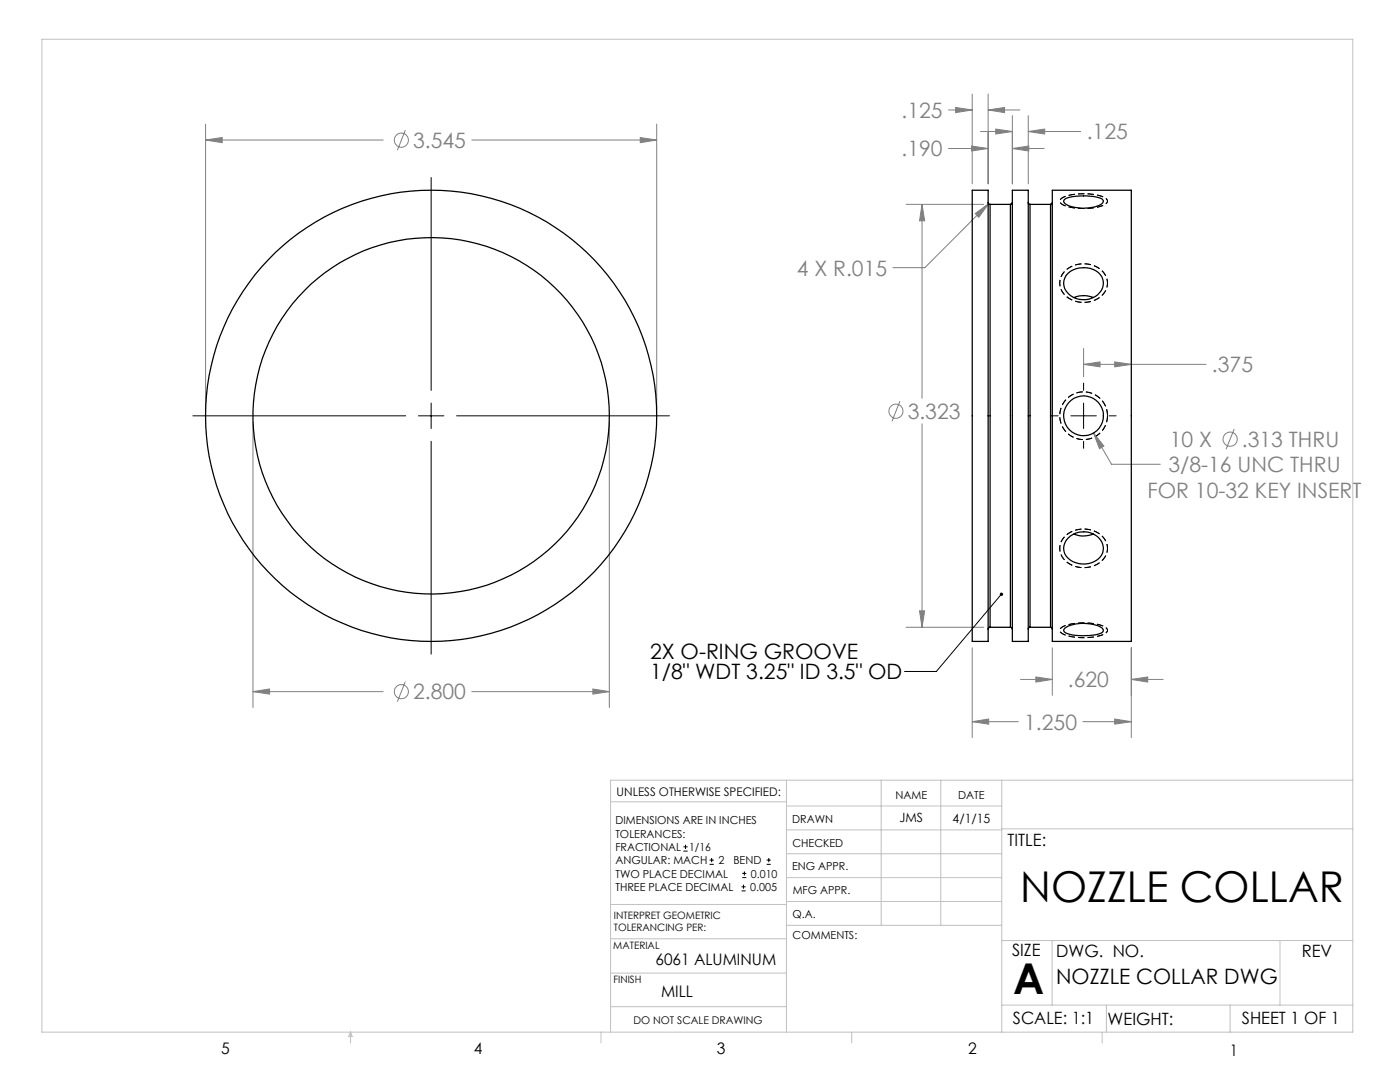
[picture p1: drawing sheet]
<svg xmlns="http://www.w3.org/2000/svg" width="279mm" height="216mm" viewBox="0 0 279 216" stroke-linecap="round" stroke-linejoin="round" font-family="sans-serif">
<g fill="none" stroke="#808080" stroke-width=".2">
<path d="M194 18.8v17.9M197.2 18.8v17.9M41 27.9l3.3-.5v1.1zM41 24.8v56.9M41 27.9h35.5M80.9 26l-1.6 4M94.2 27.9h36.9M127.8 27.4l3.3 .5-3.3 .6zM131.1 24.8v56.9M189.3 29.6h7.9M189.3 21.9h4.7M190.7 21.4l3.3 .5-3.3 .6z"/>
<path d="M193.9 29.1l3.3 .5-3.3 .5zM195.7 26.2h6.3M197.2 21.9l3.3-.5v1.1zM197.2 21.9h6.4M198.7 25.8l3.3 .4-3.3 .5zM202 29.6l3.3-.5v1zM202 23.1v13.6M202 29.6h6.4M205.2 26.2l3.3-.4v.9zM205.2 23.1v13.6M205.2 26.2h10.5M180.8 40.8h15.5"/>
<path d="M184 40.8l.5 3.3h-1zM184 40.8v38.7M194.6 42.6l2.7-2-2 2.8zM197.3 40.6l-12.7 12.8h-6.4M216.3 72.7l3.2-.5v1zM216.3 69.5v5.7M216.3 72.7h24.4M222.5 72.2l3.3 .5-3.3 .5zM50.5 84.2v57M121.6 84.2v57M179.6 80l-1.6 4.1M184 84.6v40.6"/>
<path d="M218.2 86.4l2.1 2.6-.9 .5zM218.2 86.4l3.6 6.2h9.8M246.3 85.6l-1.6 4M50.5 138l3.3-.5v1zM50.5 138h26M80.9 136l-1.6 4M94.2 138h27.4M118.3 137.5l3.3 .5-3.3 .5zM180.8 125.2h15.5M183.5 121.9h1l-.5 3.3zM194 129.3v17.9M203.7 135.6h6.3"/>
<path d="M206.7 135.1l3.3 .5-3.3 .5zM210 129.3v9.4M225.8 135.6l3.3-.5v1zM225.8 129.3v17.9M225.8 135.6h6.3M194 144l3.3-.5v1zM194 144h9.2M216.1 144h9.7M222.5 143.5l3.3 .5-3.3 .5z"/>
<circle cx="80.1" cy="28" r="1.42"/>
<circle cx="178.8" cy="82" r="1.41"/>
<circle cx="245.5" cy="87.6" r="1.41"/>
<circle cx="80.1" cy="138" r="1.41"/>
</g>
<g fill="none" stroke="#000" stroke-width=".2">
<path d="M86 35.4v42.5M216.3 76.4v1.5M38.5 83h42.5M83.5 83h5.1M86 80.4v5.1M86 88.1v42.4M91.1 83h42.5M209.7 83h1.5M213.7 83h5.1M216.3 80.4v5.1M216.3 88.1v1.4M221.3 83h1.4"/>
<path d="M199.8 118.6l-12.9 15.4h-6.4M136.4 169.8h.8M136.4 169h.8M136.8 168.6v.8M141.6 172.5h.9M141.6 171.6h.9M142 171.2v.8M148 177.8h.8M148 177h.8M148.1 175.1h.8M148.1 174.3h.8M148.4 176.5v.8"/>
<path d="M148.6 173.9v.8M153 172.5h.8M153 171.6h.8M153.4 171.2v.8"/>
</g>
<path d="M221 83a4.8 4.8 0 0 1-7 4.1 4.8 4.8 0 0 1-.3-8.2 4.8 4.8 0 0 1 7.3 3.7v.4M221 83a4.8 4.8 0 0 0-7-4.2 4.8 4.8 0 0 0-.3 8.2 4.8 4.8 0 0 0 7.3-3.7v-.3" fill="none" stroke="#000" stroke-width=".2" stroke-dasharray="1.3 .6" stroke-linecap="butt"/>
<path d="M221 56.5a4.5 4.5 0 0 0-5.4-3.8 4.1 4.1 0 0 0-4 4.5 5.1 5.1 0 0 0 7 2.6 3.8 3.8 0 0 0 2.4-3.3M221 56.5a4.5 4.5 0 0 1-5.4 3.8 4.1 4.1 0 0 1-4-4.6 5.1 5.1 0 0 1 7-2.5 3.8 3.8 0 0 1 2.4 3.3M221 109.4a4.5 4.5 0 0 1-5.4 3.8 4.1 4.1 0 0 1-4-4.5 5.1 5.1 0 0 1 7-2.6 3.8 3.8 0 0 1 2.4 3.3M221 109.4a4.5 4.5 0 0 0-5.4-3.8 4.1 4.1 0 0 0-4 4.6 5.1 5.1 0 0 0 7 2.6 3.8 3.8 0 0 0 2.4-3.4" fill="none" stroke="#000" stroke-width=".2" stroke-dasharray="1.3 .6" stroke-dashoffset=".4" stroke-linecap="butt"/>
<path d="M221 40.1v-.1a3.2 3.2 0 0 0-2.6-1.2 10.3 10.3 0 0 0-6.6 .9 .69 .69 0 0 0-.3 .7 .69 .69 0 0 0 .6 .5 11.4 11.4 0 0 0 8.6-.2l.3-.6M221 40.1v.1a3.2 3.2 0 0 1-2.6 1.3 10.3 10.3 0 0 1-6.6-.9 .69 .69 0 0 1-.3-.7 .69 .69 0 0 1 .6-.5 11.4 11.4 0 0 1 8.6 .2l.3 .5M221 125.8v.1a3.2 3.2 0 0 1-2.6 1.2 10.3 10.3 0 0 1-6.6-.9 .69 .69 0 0 1-.3-.7 .69 .69 0 0 1 .6-.5 11.4 11.4 0 0 1 8.6 .2l.3 .6M221 125.8v-.1a3.2 3.2 0 0 0-2.6-1.3 10.3 10.3 0 0 0-6.6 .9 .69 .69 0 0 0-.3 .7 .69 .69 0 0 0 .6 .5 11.4 11.4 0 0 0 8.6-.2l.3-.5" fill="none" stroke="#000" stroke-width=".2" stroke-dasharray="1.3 .6" stroke-dashoffset=".6" stroke-linecap="butt"/>
<g fill="none" stroke="#c0c0c0" stroke-width=".2">
<path d="M8.4 7.8h261.6v198.2h-261.6zM121.8 160h35.2M157 155.7v50.3M175.9 155.7v28.9M187.7 155.7v28.9M199.9 155.7v50.3M270 155.7h-148.2v50.3M157 170.4h42.9M157 165.6h42.9M157 160.8h42.9M157 175.1h42.9M157 179.9h42.9"/>
<path d="M199.9 165.4h70.1M121.8 194.2h35.2M121.8 187.3h35.2M121.8 180.5h35.2M157 184.6h42.9M199.9 187.7h70.1M210 187.7v12.9M255.4 187.7v12.9M70 206v2.1M70 206l.3 .8h-.7zM119.9 206v2.1M121.8 200.9h35.2"/>
<path d="M170 206v2.1M199.9 200.6h70.1M220 206v2.1M220.8 200.6v5.4M245.5 200.6v5.4"/>
</g>
<path d="M50.5 138l3.3-.5v1zM118.3 137.5l3.3 .5-3.3 .5zM41 27.9l3.3-.5v1.1zM127.8 27.4l3.3 .5-3.3 .6zM184 40.8l.5 3.3h-1zM183.5 121.9h1l-.5 3.3zM193.9 29.1l3.3 .5-3.3 .5zM202 29.6l3.3-.5v1zM197.2 21.9l3.3-.5v1.1zM190.7 21.4l3.3 .5-3.3 .6zM205.2 26.2l3.3-.4v.9zM198.7 25.8l3.3 .4-3.3 .5zM216.3 72.7l3.2-.5v1zM222.5 72.2l3.3 .5-3.3 .5zM194.6 42.6l.7 .8 2-2.8zM194 144l3.3-.5v1zM222.5 143.5l3.3 .5-3.3 .5zM206.7 135.1l3.3 .5-3.3 .5zM225.8 135.6l3.3-.5v1zM218.2 86.4l1.2 3.1 .9-.5z" fill="#808080"/>
<path d="M199.7 118.3h.4l-.3 .3 .3-.3a.35 .35 0 0 1 0 .5 .35 .35 0 0 1-.5 0 .35 .35 0 0 1 .1-.5z" fill="#000"/>
<g fill="none" stroke="#000" stroke-width=".25">
<path d="M194 38h3.2v90h-3.2zM202 38h3.2v90h-3.2zM210 38h15.8v90h-15.8zM212.3 39.9a5.9 5.9 0 0 1 4-.8 6.1 6.1 0 0 1 3.8 .8 .56 .56 0 0 1-.3 .8 7.8 7.8 0 0 1-7.3-.1l-.2-.5zM197.2 40.4l.4 .4M197.6 40.8v84.4M197.6 40.8h4M201.6 40.8v84.4M202 40.4l-.4 .4M205.2 40.4v.2l.4 .2M205.6 40.8v84.4M205.6 40.8h4.1"/>
<path d="M209.7 40.8v84.4M210 40.4l-.1 .3-.2 .1M213.1 54.5a4.6 4.6 0 0 1 6.8 .8 3.2 3.2 0 0 1-2.6 4.4 4 4 0 0 1-5-2.7 2.64 2.64 0 0 1 .8-2.5zM214.3 59.4a5 5 0 0 1 3.9 0M213.1 107.4a4.2 4.2 0 0 1 7 1.3 3.1 3.1 0 0 1-2.8 3.7 4.1 4.1 0 0 1-5-2.4 2.81 2.81 0 0 1 .8-2.6zM214.3 106.6a5 5 0 0 0 3.9 0M197.6 125.2l-.3 .1-.1 .3M197.6 125.2h4M201.6 125.2l.4 .4M205.6 125.2l-.4 .1v.3M205.6 125.2h4.1M209.7 125.2l.2 .1 .1 .3"/>
<path d="M212.5 125.3a7.7 7.7 0 0 1 7.4 0 .62 .62 0 0 1 .2 .7 .62 .62 0 0 1-.6 .4 11.2 11.2 0 0 1-7-.2l-.2-.4z"/>
<circle cx="86" cy="83" r="45"/>
<circle cx="86.1" cy="83" r="35.5"/>
<circle cx="216.2" cy="83" r="4"/>
</g>
<g font-size="8.5">
<text x="203.6" y="179.9">NOZZLE COLLAR</text>
<text x="202.2" y="198.3">A</text>
</g>
<g font-size="4.2" fill="#808080">
<text x="179.9" y="23.5">.125</text>
<text x="82.4" y="29.5">3.545</text>
<text x="216.9" y="27.8">.125</text>
<text x="179.9" y="31.2">.190</text>
<text x="159" y="55">4 X R.015</text>
<text x="241.9" y="74.3">.375</text>
<text x="181.2" y="83.6">3.323</text>
<text x="233.4" y="89.2">10 X</text>
<text x="247.8" y="89.2">.313 THRU</text>
<text x="233.2" y="94.3">3/8-16 UNC THRU</text>
<text x="229" y="99.3">FOR 10-32 KEY INSERT</text>
<text x="213.1" y="137.2">.620</text>
<text x="82.4" y="139.5">2.800</text>
<text x="204.4" y="145.6">1.250</text>
</g>
<g font-size="4.2">
<text x="129.7" y="131.4">2X O-RING GROOVE</text>
<text x="129.7" y="135.6">1/8&quot; WDT 3.25&quot; ID 3.5&quot; OD</text>
<text x="210.8" y="196.3">NOZZLE COLLAR DWG</text>
</g>
<g font-size="3.4">
<text x="201.1" y="168.8">TITLE:</text>
<text x="202" y="190.8">SIZE</text>
<text x="210.8" y="190.9">DWG. NO.</text>
<text x="259.8" y="191">REV</text>
<text x="202.1" y="204.4">SCALE: 1:1</text>
<text x="221" y="204.5">WEIGHT:</text>
<text x="247.8" y="204.4">SHEET 1 OF 1</text>
</g>
<g font-size="3.2">
<text x="130.8" y="192.5">6061 ALUMINUM</text>
<text x="131.9" y="198.9">MILL</text>
<text x="44.2" y="210.4">5</text>
<text x="94.6" y="210.3">4</text>
<text x="143.1" y="210.4">3</text>
<text x="193.2" y="210.3">2</text>
<text x="245.4" y="210.6">1</text>
</g>
<g font-size="2.5">
<text x="179.5" y="164.1">JMS</text>
<text x="190.1" y="164.2">4/1/15</text>
</g>
<text font-size="2.4" x="123.1" y="158.9">UNLESS OTHERWISE SPECIFIED:</text>
<g font-size="2.2">
<text x="178.7" y="159.4">NAME</text>
<text x="191.2" y="159.4">DATE</text>
<text x="122.8" y="164.5">DIMENSIONS ARE IN INCHES</text>
<text x="122.8" y="167.1">TOLERANCES:</text>
<text x="158.1" y="164.2">DRAWN</text>
<text x="122.8" y="169.8">FRACTIONAL</text>
<text x="122.8" y="172.4">ANGULAR: MACH</text>
<text x="137.5" y="169.8">1/16</text>
<text x="143.4" y="172.5">2</text>
<text x="146.4" y="172.5">BEND</text>
<text x="158.1" y="173.7">ENG APPR.</text>
<text x="158.2" y="169.1">CHECKED</text>
<text x="122.8" y="177.8">THREE PLACE DECIMAL</text>
<text x="122.8" y="175.1">TWO PLACE DECIMAL</text>
<text x="149.7" y="177.8">0.005</text>
<text x="149.9" y="175.1">0.010</text>
<text x="158.2" y="178.4">MFG APPR.</text>
<text x="158.2" y="183.2">Q.A.</text>
<text x="158.2" y="187.4">COMMENTS:</text>
</g>
<text font-size="2.1" x="126.4" y="204.3">DO NOT SCALE DRAWING</text>
<g font-size="2">
<text x="122.5" y="183.3">INTERPRET GEOMETRIC</text>
<text x="122.5" y="185.9">TOLERANCING PER:</text>
<text x="122.4" y="189.4">MATERIAL</text>
<text x="122.4" y="196.2">FINISH</text>
</g>
</svg>
